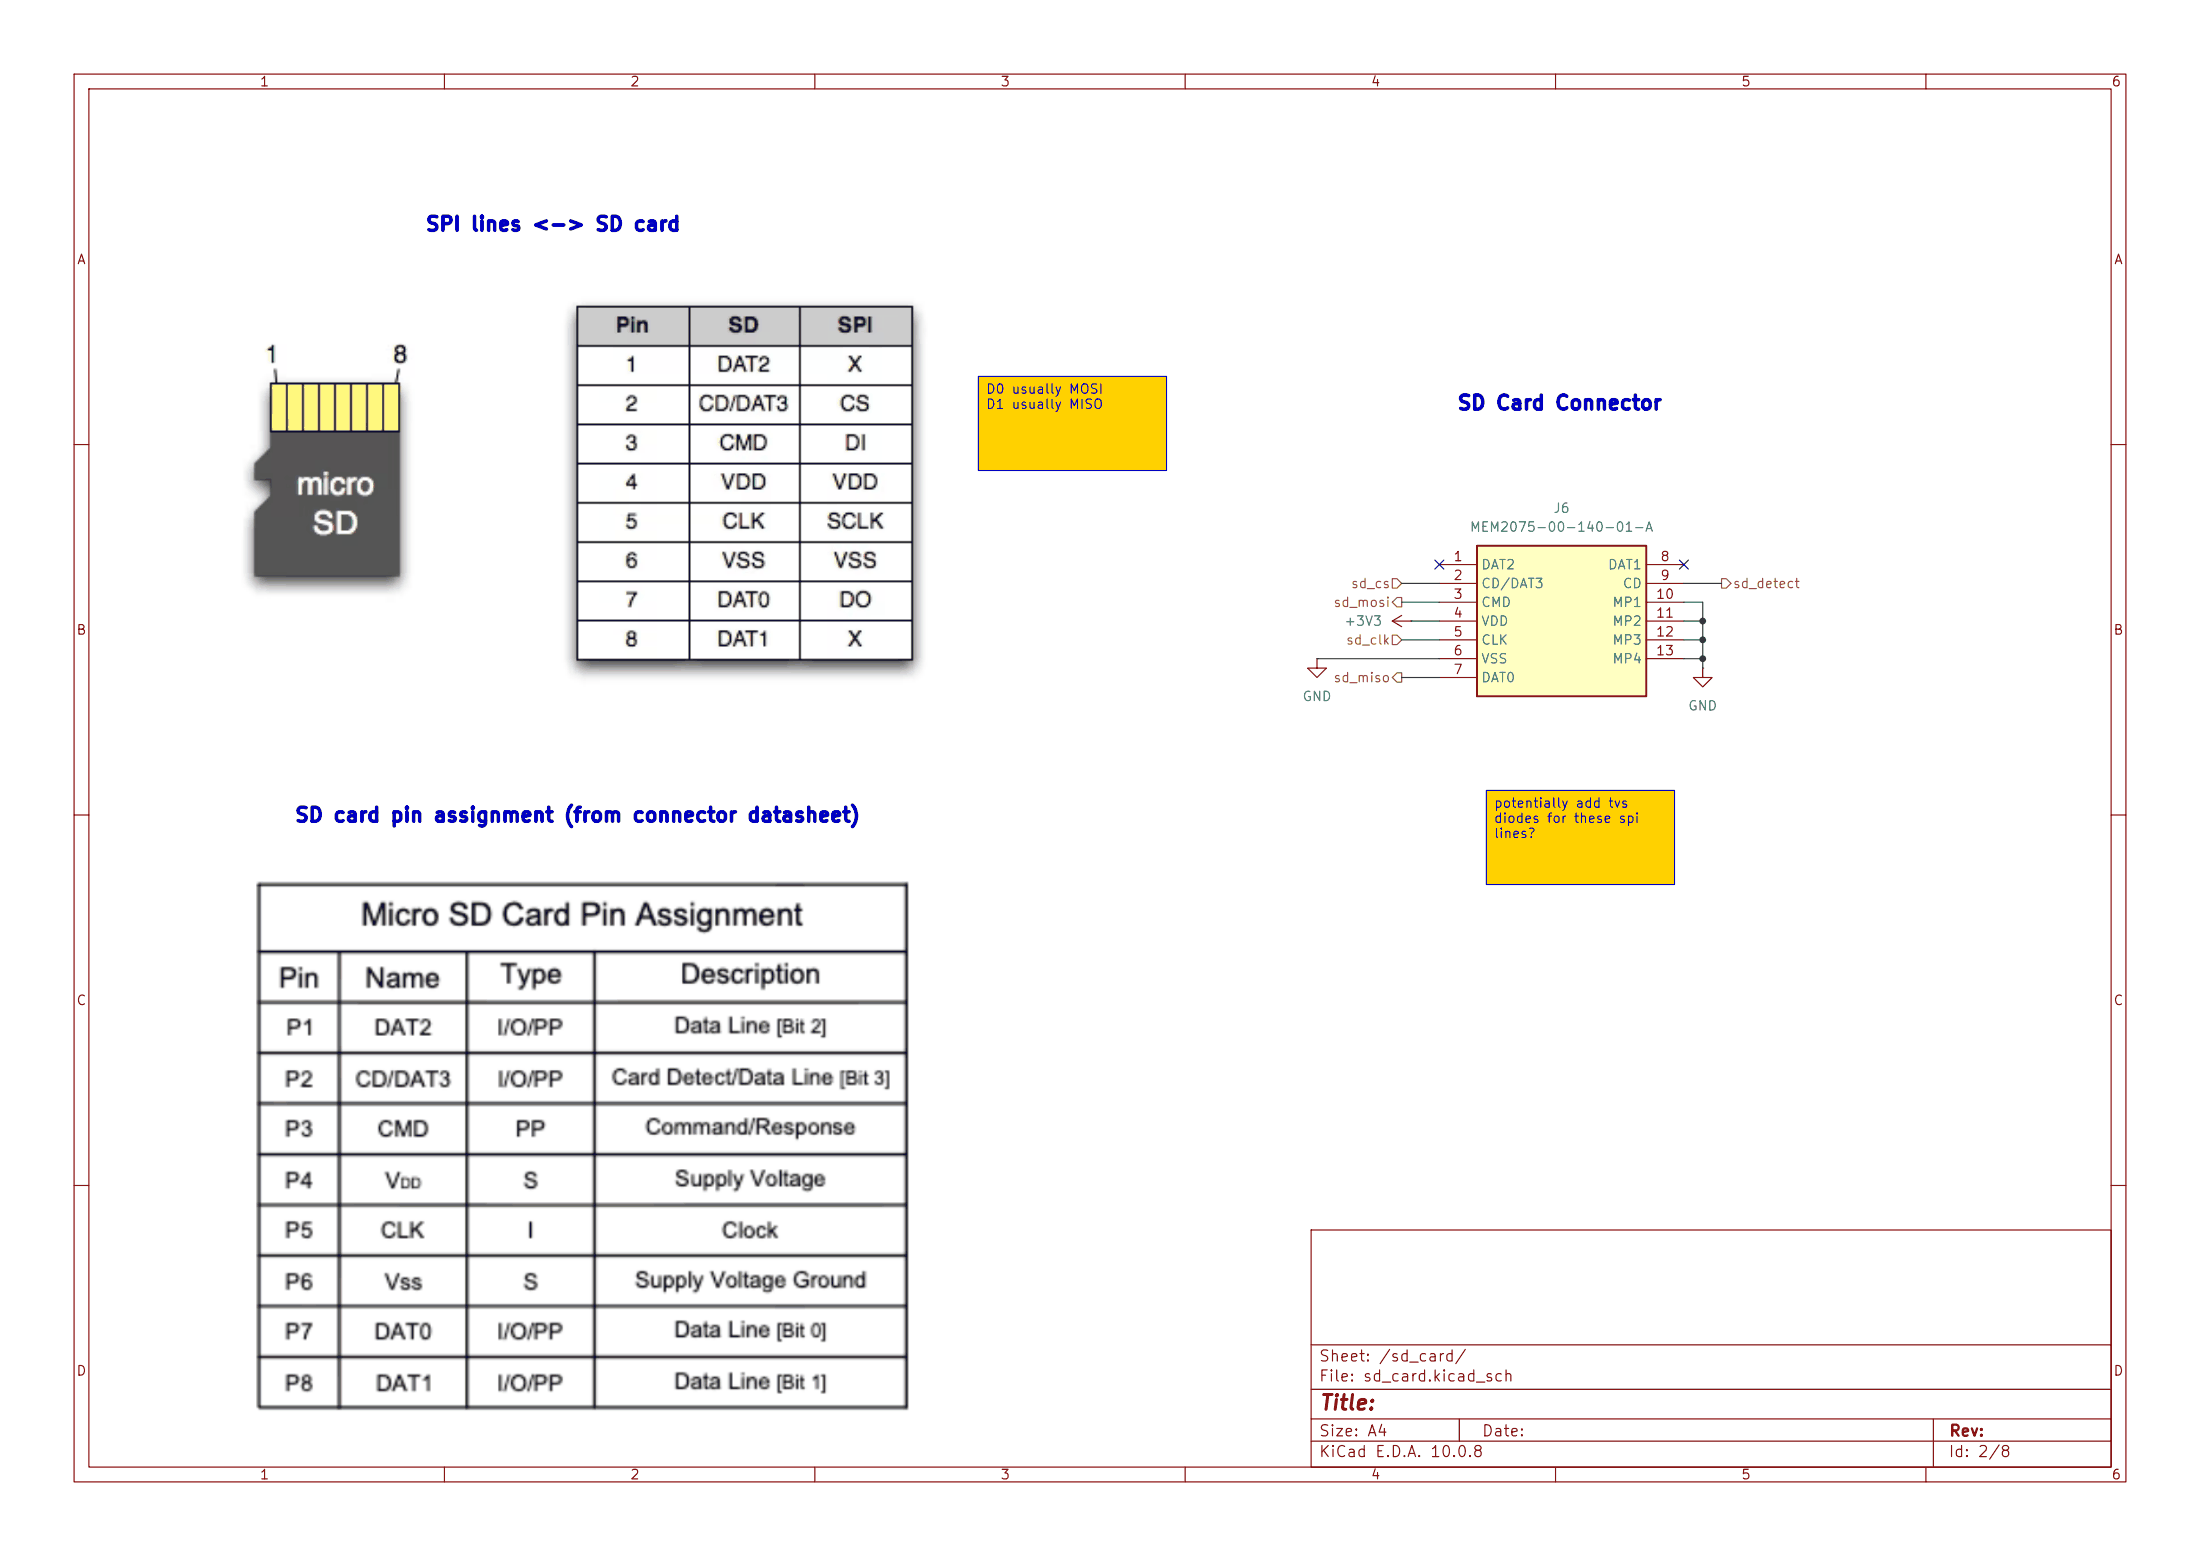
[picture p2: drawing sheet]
(kicad_sch
 (version 20260306)
 (generator "eeschema")
 (generator_version "10.0")
 (paper "A4")
 (lib_symbols
  (symbol "Project_Components:MEM2075-00-140-01-A" (exclude_from_sim no) (in_bom yes) (on_board yes)
   (in_pos_files yes)
   (duplicate_pin_numbers_are_jumpers no)
   (property "Reference" "J" (at 29.21 7.62 0) (show_name no) (do_not_autoplace no) (effects (font (size 1.27 1.27)) (justify left top)))
   (property "Value" "MEM2075-00-140-01-A" (at 29.21 5.08 0) (show_name no) (do_not_autoplace no) (effects (font (size 1.27 1.27)) (justify left top)))
   (property "Footprint" "Project_Components:MEM20750014001A" (at 0 0 0) (show_name no) (do_not_autoplace no) (hide yes) (effects (font (size 1.27 1.27))))
   (property "Datasheet" "http://www.farnell.com/cad/2606866.pdf" (at 29.21 -194.92 0) (show_name no) (do_not_autoplace no) (hide yes) (effects (font (size 1.27 1.27)) (justify left top)))
   (property "Description" "GCT (GLOBAL CONNECTOR TECHNOLOGY) - MEM2075-00-140-01-A - MICRO SD CARD CONN, PUSH-PUSH, 9POS, SMT" (at 0 0 0) (show_name no) (do_not_autoplace no) (hide yes) (effects (font (size 1.27 1.27))))
   (property "Height" "1.45" (at 29.21 -394.92 0) (show_name no) (do_not_autoplace no) (hide yes) (effects (font (size 1.27 1.27)) (justify left top)))
   (property "Manufacturer_Name" "GCT (GLOBAL CONNECTOR TECHNOLOGY)" (at 29.21 -494.92 0) (show_name no) (do_not_autoplace no) (hide yes) (effects (font (size 1.27 1.27)) (justify left top)))
   (property "Manufacturer_Part_Number" "MEM2075-00-140-01-A" (at 29.21 -594.92 0) (show_name no) (do_not_autoplace no) (hide yes) (effects (font (size 1.27 1.27)) (justify left top)))
   (property "Mouser Part Number" "640-MEM20750014001A" (at 29.21 -694.92 0) (show_name no) (do_not_autoplace no) (hide yes) (effects (font (size 1.27 1.27)) (justify left top)))
   (property "Mouser Price/Stock" "https://www.mouser.co.uk/ProductDetail/GCT/MEM2075-00-140-01-A?qs=KUoIvG%2F9IlZvfWpeERlq3Q%3D%3D" (at 29.21 -794.92 0) (show_name no) (do_not_autoplace no) (hide yes) (effects (font (size 1.27 1.27)) (justify left top)))
   (property "Arrow Part Number" "" (at 29.21 -894.92 0) (show_name no) (do_not_autoplace no) (hide yes) (effects (font (size 1.27 1.27)) (justify left top)))
   (property "Arrow Price/Stock" "" (at 29.21 -994.92 0) (show_name no) (do_not_autoplace no) (hide yes) (effects (font (size 1.27 1.27)) (justify left top)))
   (symbol "MEM2075-00-140-01-A_1_1"
    (rectangle (start 5.08 2.54) (end 27.94 -17.78) (stroke (width 0.254) (type default)) (fill (type background)))
    (pin passive line (at 0 0 0) (length 5.08) (name "DAT2" (effects (font (size 1.27 1.27)))) (number "1" (effects (font (size 1.27 1.27)))))
    (pin passive line (at 0 -2.54 0) (length 5.08) (name "CD/DAT3" (effects (font (size 1.27 1.27)))) (number "2" (effects (font (size 1.27 1.27)))))
    (pin passive line (at 0 -5.08 0) (length 5.08) (name "CMD" (effects (font (size 1.27 1.27)))) (number "3" (effects (font (size 1.27 1.27)))))
    (pin passive line (at 0 -7.62 0) (length 5.08) (name "VDD" (effects (font (size 1.27 1.27)))) (number "4" (effects (font (size 1.27 1.27)))))
    (pin passive line (at 0 -10.16 0) (length 5.08) (name "CLK" (effects (font (size 1.27 1.27)))) (number "5" (effects (font (size 1.27 1.27)))))
    (pin passive line (at 0 -12.7 0) (length 5.08) (name "VSS" (effects (font (size 1.27 1.27)))) (number "6" (effects (font (size 1.27 1.27)))))
    (pin passive line (at 0 -15.24 0) (length 5.08) (name "DAT0" (effects (font (size 1.27 1.27)))) (number "7" (effects (font (size 1.27 1.27)))))
    (pin passive line (at 33.02 0 180) (length 5.08) (name "DAT1" (effects (font (size 1.27 1.27)))) (number "8" (effects (font (size 1.27 1.27)))))
    (pin passive line (at 33.02 -2.54 180) (length 5.08) (name "CD" (effects (font (size 1.27 1.27)))) (number "9" (effects (font (size 1.27 1.27)))))
    (pin passive line (at 33.02 -5.08 180) (length 5.08) (name "MP1" (effects (font (size 1.27 1.27)))) (number "10" (effects (font (size 1.27 1.27)))))
    (pin passive line (at 33.02 -7.62 180) (length 5.08) (name "MP2" (effects (font (size 1.27 1.27)))) (number "11" (effects (font (size 1.27 1.27)))))
    (pin passive line (at 33.02 -10.16 180) (length 5.08) (name "MP3" (effects (font (size 1.27 1.27)))) (number "12" (effects (font (size 1.27 1.27)))))
    (pin passive line (at 33.02 -12.7 180) (length 5.08) (name "MP4" (effects (font (size 1.27 1.27)))) (number "13" (effects (font (size 1.27 1.27))))))
   (embedded_fonts no))
  (symbol "power:+3V3"
   (power global)
   (pin_numbers (hide yes))
   (pin_names
    (offset 0) (hide yes)) (exclude_from_sim no) (in_bom yes) (on_board yes)
   (in_pos_files yes)
   (duplicate_pin_numbers_are_jumpers no)
   (property "Reference" "#PWR" (at 0 -3.81 0) (show_name no) (do_not_autoplace no) (hide yes) (effects (font (size 1.27 1.27))))
   (property "Value" "+3V3" (at 0 3.556 0) (show_name no) (do_not_autoplace no) (effects (font (size 1.27 1.27))))
   (property "Footprint" "" (at 0 0 0) (show_name no) (do_not_autoplace no) (hide yes) (effects (font (size 1.27 1.27))))
   (property "Datasheet" "" (at 0 0 0) (show_name no) (do_not_autoplace no) (hide yes) (effects (font (size 1.27 1.27))))
   (property "Description" "Power symbol creates a global label with name \"+3V3\"" (at 0 0 0) (show_name no) (do_not_autoplace no) (hide yes) (effects (font (size 1.27 1.27))))
   (symbol "+3V3_0_1"
    (polyline (pts (xy -0.762 1.27) (xy 0 2.54)) (stroke (width 0) (type default)) (fill (type none)))
    (polyline (pts (xy 0 2.54) (xy 0.762 1.27)) (stroke (width 0) (type default)) (fill (type none)))
    (polyline (pts (xy 0 0) (xy 0 2.54)) (stroke (width 0) (type default)) (fill (type none))))
   (symbol "+3V3_1_1"
    (pin power_in line (at 0 0 90) (length 0) (name "" (effects (font (size 1.27 1.27)))) (number "1" (effects (font (size 1.27 1.27))))))
   (embedded_fonts no))
  (symbol "power:GND"
   (power global)
   (pin_numbers (hide yes))
   (pin_names
    (offset 0) (hide yes)) (exclude_from_sim no) (in_bom yes) (on_board yes)
   (in_pos_files yes)
   (duplicate_pin_numbers_are_jumpers no)
   (property "Reference" "#PWR" (at 0 -6.35 0) (show_name no) (do_not_autoplace no) (hide yes) (effects (font (size 1.27 1.27))))
   (property "Value" "GND" (at 0 -3.81 0) (show_name no) (do_not_autoplace no) (effects (font (size 1.27 1.27))))
   (property "Footprint" "" (at 0 0 0) (show_name no) (do_not_autoplace no) (hide yes) (effects (font (size 1.27 1.27))))
   (property "Datasheet" "" (at 0 0 0) (show_name no) (do_not_autoplace no) (hide yes) (effects (font (size 1.27 1.27))))
   (property "Description" "Power symbol creates a global label with name \"GND\" , ground" (at 0 0 0) (show_name no) (do_not_autoplace no) (hide yes) (effects (font (size 1.27 1.27))))
   (symbol "GND_0_1"
    (polyline (pts (xy 0 0) (xy 0 -1.27) (xy 1.27 -1.27) (xy 0 -2.54) (xy -1.27 -1.27) (xy 0 -1.27)) (stroke (width 0) (type default)) (fill (type none))))
   (symbol "GND_1_1"
    (pin power_in line (at 0 0 270) (length 0) (name "" (effects (font (size 1.27 1.27)))) (number "1" (effects (font (size 1.27 1.27))))))
   (embedded_fonts no)))
 (text "SPI lines <-> SD card"
  (exclude_from_sim no)
  (at 74.676 30.48 0)
  (effects (font (size 1.905 1.905) (thickness 0.508)
    (bold yes))))
 (text "SD card pin assignment (from connector datasheet)"
  (exclude_from_sim no)
  (at 77.978 110.236 0)
  (effects (font (size 1.905 1.905) (thickness 0.508)
    (bold yes))))
 (text "SD Card Connector"
  (exclude_from_sim no)
  (at 210.566 54.61 0)
  (effects (font (size 1.905 1.905) (thickness 0.508)
    (bold yes))))
 (text_box "potentially add tvs diodes for these spi lines?"
  (exclude_from_sim no)
  (at 200.66 106.68 0)
  (size 25.4 12.7)
  (margins 0.9525 0.9525 0.9525 0.9525)
  (stroke (width 0) (type solid))
  (fill (type color) (color 255 209 0 1))
  (effects (font (size 1.27 1.27)) (justify left top)))
 (text_box "D0 usually MOSI\nD1 usually MISO"
  (exclude_from_sim no)
  (at 132.08 50.8 0)
  (size 25.4 12.7)
  (margins 0.9525 0.9525 0.9525 0.9525)
  (stroke (width 0) (type solid))
  (fill (type color) (color 255 209 0 1))
  (effects (font (size 1.27 1.27)) (justify left top)))
 (junction
  (at 229.87 88.9)
  (diameter 0)
  (color 0 0 0 0))
 (junction
  (at 229.87 83.82)
  (diameter 0)
  (color 0 0 0 0))
 (junction
  (at 229.87 86.36)
  (diameter 0)
  (color 0 0 0 0))
 (no_connect
  (at 194.31 76.2))
 (no_connect
  (at 227.33 76.2))
 (wire
  (pts (xy 227.33 83.82) (xy 229.87 83.82))
  (stroke (width 0) (type default)))
 (wire
  (pts (xy 227.33 78.74) (xy 232.41 78.74))
  (stroke (width 0) (type default)))
 (wire
  (pts (xy 229.87 86.36) (xy 229.87 88.9))
  (stroke (width 0) (type default)))
 (wire
  (pts (xy 229.87 81.28) (xy 229.87 83.82))
  (stroke (width 0) (type default)))
 (wire
  (pts (xy 189.23 91.44) (xy 194.31 91.44))
  (stroke (width 0) (type default)))
 (wire
  (pts (xy 189.23 78.74) (xy 194.31 78.74))
  (stroke (width 0) (type default)))
 (wire
  (pts (xy 227.33 88.9) (xy 229.87 88.9))
  (stroke (width 0) (type default)))
 (wire
  (pts (xy 227.33 81.28) (xy 229.87 81.28))
  (stroke (width 0) (type default)))
 (wire
  (pts (xy 227.33 86.36) (xy 229.87 86.36))
  (stroke (width 0) (type default)))
 (wire
  (pts (xy 229.87 88.9) (xy 229.87 90.17))
  (stroke (width 0) (type default)))
 (wire
  (pts (xy 229.87 83.82) (xy 229.87 86.36))
  (stroke (width 0) (type default)))
 (wire
  (pts (xy 177.8 88.9) (xy 194.31 88.9))
  (stroke (width 0) (type default)))
 (wire
  (pts (xy 189.23 81.28) (xy 194.31 81.28))
  (stroke (width 0) (type default)))
 (wire
  (pts (xy 189.23 86.36) (xy 194.31 86.36))
  (stroke (width 0) (type default)))
 (wire
  (pts (xy 190.5 83.82) (xy 194.31 83.82))
  (stroke (width 0) (type default)))
 (image
  (at 78.74 154.94)
  (scale 0.888699)
  (data))
 (image
  (at 78.74 66.04)
  (scale 2.83597)
  (data))
 (hierarchical_label "sd_miso"
  (shape output)
  (at 189.23 91.44 180)
  (effects (font (size 1.27 1.27)) (justify right)))
 (hierarchical_label "sd_detect"
  (shape output)
  (at 232.41 78.74 0)
  (effects (font (size 1.27 1.27)) (justify left)))
 (hierarchical_label "sd_cs"
  (shape input)
  (at 189.23 78.74 180)
  (effects (font (size 1.27 1.27)) (justify right)))
 (hierarchical_label "sd_clk"
  (shape input)
  (at 189.23 86.36 180)
  (effects (font (size 1.27 1.27)) (justify right)))
 (hierarchical_label "sd_mosi"
  (shape output)
  (at 189.23 81.28 180)
  (effects (font (size 1.27 1.27)) (justify right)))
 (symbol
  (lib_id "Project_Components:MEM2075-00-140-01-A")
  (at 194.31 76.2 0)
  (unit 1)
  (body_style 1)
  (exclude_from_sim no)
  (in_bom yes)
  (on_board yes)
  (in_pos_files yes)
  (dnp no)
  (fields_autoplaced yes)
  (property "Reference" "J6" (at 210.82 68.58 0) (show_name no) (do_not_autoplace no) (effects (font (size 1.27 1.27))))
  (property "Value" "MEM2075-00-140-01-A" (at 210.82 71.12 0) (show_name no) (do_not_autoplace no) (effects (font (size 1.27 1.27))))
  (property "Footprint" "Project_Components:MEM20750014001A" (at 194.31 76.2 0) (hide yes) (show_name no) (do_not_autoplace no) (effects (font (size 1.27 1.27))))
  (property "Datasheet" "http://www.farnell.com/cad/2606866.pdf" (at 223.52 271.12 0) (hide yes) (show_name no) (do_not_autoplace no) (effects (font (size 1.27 1.27)) (justify left top)))
  (property "Description" "GCT (GLOBAL CONNECTOR TECHNOLOGY) - MEM2075-00-140-01-A - MICRO SD CARD CONN, PUSH-PUSH, 9POS, SMT" (at 194.31 76.2 0) (hide yes) (show_name no) (do_not_autoplace no) (effects (font (size 1.27 1.27))))
  (property "Height" "1.45" (at 223.52 471.12 0) (hide yes) (show_name no) (do_not_autoplace no) (effects (font (size 1.27 1.27)) (justify left top)))
  (property "Manufacturer_Name" "GCT (GLOBAL CONNECTOR TECHNOLOGY)" (at 223.52 571.12 0) (hide yes) (show_name no) (do_not_autoplace no) (effects (font (size 1.27 1.27)) (justify left top)))
  (property "Manufacturer_Part_Number" "MEM2075-00-140-01-A" (at 223.52 671.12 0) (hide yes) (show_name no) (do_not_autoplace no) (effects (font (size 1.27 1.27)) (justify left top)))
  (property "Mouser Part Number" "640-MEM20750014001A" (at 223.52 771.12 0) (hide yes) (show_name no) (do_not_autoplace no) (effects (font (size 1.27 1.27)) (justify left top)))
  (property "Mouser Price/Stock" "https://www.mouser.co.uk/ProductDetail/GCT/MEM2075-00-140-01-A?qs=KUoIvG%2F9IlZvfWpeERlq3Q%3D%3D" (at 223.52 871.12 0) (hide yes) (show_name no) (do_not_autoplace no) (effects (font (size 1.27 1.27)) (justify left top)))
  (property "Arrow Part Number" "" (at 223.52 971.12 0) (hide yes) (show_name no) (do_not_autoplace no) (effects (font (size 1.27 1.27)) (justify left top)))
  (property "Arrow Price/Stock" "" (at 223.52 1071.12 0) (hide yes) (show_name no) (do_not_autoplace no) (effects (font (size 1.27 1.27)) (justify left top)))
  (pin "10")
  (pin "11")
  (pin "12")
  (pin "13")
  (pin "2")
  (pin "1")
  (pin "8")
  (pin "9")
  (pin "3")
  (pin "4")
  (pin "5")
  (pin "6")
  (pin "7"))
 (symbol
  (lib_id "power:GND")
  (at 177.8 88.9 0)
  (unit 1)
  (body_style 1)
  (exclude_from_sim no)
  (in_bom yes)
  (on_board yes)
  (in_pos_files yes)
  (dnp no)
  (fields_autoplaced yes)
  (property "Reference" "#PWR017" (at 177.8 95.25 0) (hide yes) (show_name no) (do_not_autoplace no) (effects (font (size 1.27 1.27))))
  (property "Value" "GND" (at 177.8 93.98 0) (show_name no) (do_not_autoplace no) (effects (font (size 1.27 1.27))))
  (property "Footprint" "" (at 177.8 88.9 0) (hide yes) (show_name no) (do_not_autoplace no) (effects (font (size 1.27 1.27))))
  (property "Datasheet" "" (at 177.8 88.9 0) (hide yes) (show_name no) (do_not_autoplace no) (effects (font (size 1.27 1.27))))
  (property "Description" "Power symbol creates a global label with name \"GND\" , ground" (at 177.8 88.9 0) (hide yes) (show_name no) (do_not_autoplace no) (effects (font (size 1.27 1.27))))
  (pin "1"))
 (symbol
  (lib_id "power:GND")
  (at 229.87 90.17 0)
  (unit 1)
  (body_style 1)
  (exclude_from_sim no)
  (in_bom yes)
  (on_board yes)
  (in_pos_files yes)
  (dnp no)
  (fields_autoplaced yes)
  (property "Reference" "#PWR018" (at 229.87 96.52 0) (hide yes) (show_name no) (do_not_autoplace no) (effects (font (size 1.27 1.27))))
  (property "Value" "GND" (at 229.87 95.25 0) (show_name no) (do_not_autoplace no) (effects (font (size 1.27 1.27))))
  (property "Footprint" "" (at 229.87 90.17 0) (hide yes) (show_name no) (do_not_autoplace no) (effects (font (size 1.27 1.27))))
  (property "Datasheet" "" (at 229.87 90.17 0) (hide yes) (show_name no) (do_not_autoplace no) (effects (font (size 1.27 1.27))))
  (property "Description" "Power symbol creates a global label with name \"GND\" , ground" (at 229.87 90.17 0) (hide yes) (show_name no) (do_not_autoplace no) (effects (font (size 1.27 1.27))))
  (pin "1"))
 (symbol
  (lib_id "power:+3V3")
  (at 190.5 83.82 90)
  (unit 1)
  (body_style 1)
  (exclude_from_sim no)
  (in_bom yes)
  (on_board yes)
  (in_pos_files yes)
  (dnp no)
  (fields_autoplaced yes)
  (property "Reference" "#PWR016" (at 194.31 83.82 0) (hide yes) (show_name no) (do_not_autoplace no) (effects (font (size 1.27 1.27))))
  (property "Value" "+3V3" (at 186.69 83.8199 90) (show_name no) (do_not_autoplace no) (effects (font (size 1.27 1.27)) (justify left)))
  (property "Footprint" "" (at 190.5 83.82 0) (hide yes) (show_name no) (do_not_autoplace no) (effects (font (size 1.27 1.27))))
  (property "Datasheet" "" (at 190.5 83.82 0) (hide yes) (show_name no) (do_not_autoplace no) (effects (font (size 1.27 1.27))))
  (property "Description" "Power symbol creates a global label with name \"+3V3\"" (at 190.5 83.82 0) (hide yes) (show_name no) (do_not_autoplace no) (effects (font (size 1.27 1.27))))
  (pin "1")))
